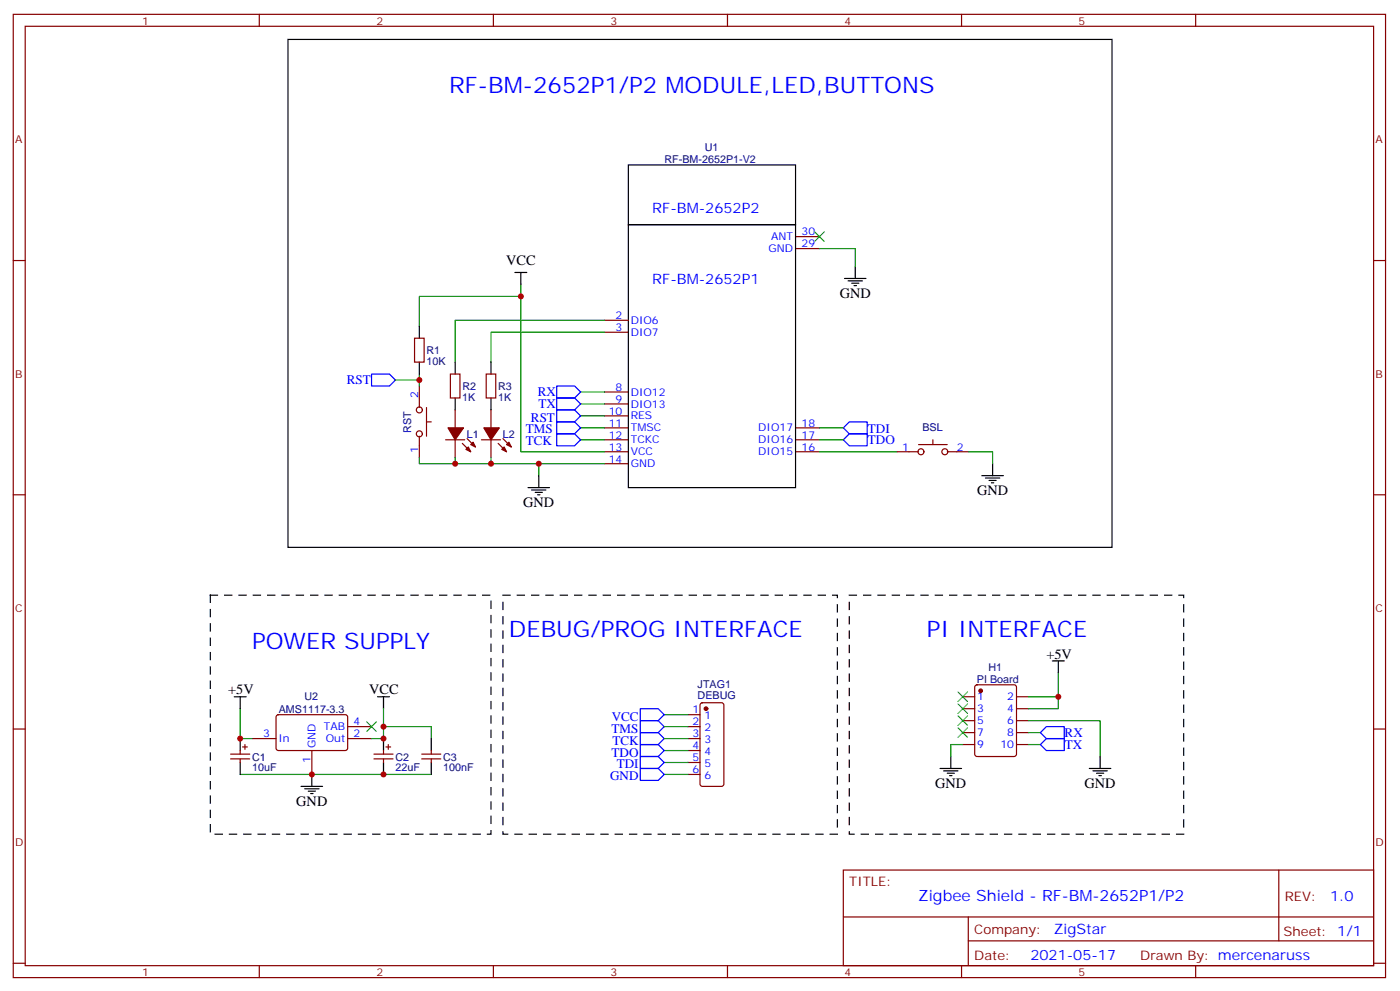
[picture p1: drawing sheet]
<svg xmlns="http://www.w3.org/2000/svg" width="414mm" height="293mm" viewBox="0 0 414 293" stroke-linecap="round" stroke-linejoin="round" font-family="sans-serif">
<g fill="none" stroke="#870000" stroke-width=".35">
<path d="M3.9 4.2h405.4v284.4h-405.4zM7.4 7.8h398.3v277.2h-398.3zM76.6 4.2v3.6M145.7 4.2v3.6M214.9 4.2v3.6M284 4.2v3.6M353.2 4.2v3.6M3.9 76.9h3.5M235 69.8h7M235 73.4h7M405.7 76.9h3.6M122.4 99.8h2.9v7.1h-2.9z"/>
<path d="M178.5 98.1h7.1M178.5 94.5h7.1M123.9 113.9v6.4M133 110.4h2.9v7.1h-2.9zM143.6 110.4h2.8v7.1h-2.8zM178.5 115.7h7.1M178.5 119.2h7.1M123.9 128.8v6.3M126 124.5h1.4M126 120.3v8.5M131.6 129.8h5.7M134.4 121v5.3"/>
<path d="M134.4 129.8v5.3M136.6 130.9l2.4 2.4M138 129.5l2.4 2.4M142.2 129.8h5.6M145 121v5.3M145 129.8v5.3M147.1 130.9l2.5 2.4M148.6 129.5l2.4 2.4M178.5 126.3h7.1M178.5 129.8h7.1M178.5 133.3h7.1M178.5 122.8h7.1"/>
<path d="M178.5 136.9h7.1M235 126.3h7M235 129.8h7M235 133.3h7M265 133.3h6.3M271.3 131.2h8.5M275.6 129.8v1.4M279.8 133.3h6.3M3.9 146h3.5M405.7 146h3.6M3.9 215.2h3.5M72.4 219.8v1.4"/>
<path d="M74.5 218h7M81.8 211.2l.4-.2h20.1l.4 .7-.1 9.4-.6 .4h-20l-.5-.7v-9.1zM102.7 214.5h7M102.7 218h7M114.7 219.8v1.4M203.2 211h3.6M203.2 214.5h3.6M203.2 218h3.6M207 207.6l.5-.2h5.6l.7 .5v23.5l-.4 .7h-5.9l-.7-.4v-23.6zM284.4 219.8h3.5M284.4 216.3h3.5M284.4 212.7h3.5"/>
<path d="M284.4 209.2h3.5M284.4 205.7h3.5M288.1 202.3l.5-.2h10.9l.7 .5v20l-.4 .7h-11.2l-.6-.5-.1-20zM300.2 219.8h3.6M300.2 216.3h3.6M300.2 212.7h3.6M300.2 209.2h3.6M300.2 205.7h3.6M405.7 215.2h3.6M68.1 224h5.7M68.1 222.6h5.7M70.9 221.5v1.1"/>
<path d="M70.9 224v1.1M71.6 220.5h1.5M92.1 221.5v7.1M110.5 224h5.6M110.5 222.6h5.6M113.3 221.5v1.1M113.3 224v1.1M114 220.5h1.4M124.6 224h5.6M124.6 222.6h5.6M127.4 221.5v1.1M127.4 224v1.1"/>
<path d="M203.2 221.5h3.6M203.2 225.1h3.6M203.2 228.6h3.6M249.1 256.8h156.6v28.2h-156.6zM377.7 256.8v20.9M249.1 270.7h156.5M286 277.7h119.6M286 270.7v14.1M3.9 284.3h3.5M76.6 285v3.6M145.7 285v3.6M214.9 285v3.6"/>
<path d="M284 285v3.6M353.2 285v3.6M405.7 284.3h3.6"/>
<circle cx="123.9" cy="121" r=".88"/>
<circle cx="123.9" cy="128.1" r=".88"/>
<circle cx="272" cy="133.3" r=".88"/>
<circle cx="279.1" cy="133.3" r=".88"/>
</g>
<g fill="none" stroke="#000" stroke-width=".35">
<path d="M85.1 11.6h243.4v150h-243.4zM185.6 48.7h49.4v17.6h-49.4zM185.6 66.3h49.4v77.6h-49.4zM252.6 78.7v3.5M123.9 96.3v3.5M152.1 80.4h3.5M153.8 80.4v3.6M249.4 82.2h6.4M250.5 82.9h4.2M251.6 83.6h2.1M252.3 84.3h.7M123.9 106.9v3.5"/>
<path d="M134.4 106.9v3.5M134.4 117.5v3.5M145 106.9v3.5M145 117.5v3.5M293.2 136.9v3.5M156 143.9h6.3M157 144.6h4.3M158.1 145.3h2.1M158.8 146h.7M159.1 140.4v3.5M290 140.4h6.4M291.1 141.1h4.2"/>
<path d="M292.1 141.8h2.2M292.8 142.5h.7M310.8 195.1h3.6M312.6 195.1v3.5M69.2 205.7h3.5M70.9 205.7v3.5M70.9 218v3.5M111.5 205.7h3.5M113.3 205.7v3.5M113.3 218v3.5M127.4 218v3.5M70.9 225.1v3.5"/>
<path d="M88.9 232.1h6.4M90 232.8h4.2M91.1 233.5h2.1M91.8 234.2h.7M92.1 228.6v3.5M113.3 225.1v3.5M127.4 225.1v3.5M277.7 226.8h6.3M278.7 227.5h4.3M279.8 228.2h2.1M280.5 229h.7M280.8 223.3v3.5"/>
<path d="M321.8 226.8h6.3M322.8 227.5h4.3M323.9 228.2h2.1M324.6 229h.7M324.9 223.3v3.5"/>
</g>
<g fill="none" stroke="#008700" stroke-width=".35">
<path d="M242 73.4h10.6v5.3M153.8 87.5h-29.9v8.8M153.8 84v49.3h24.7M178.5 94.5h-44.1v12.4M178.5 98.1h-33.5v8.8M116.8 112.2h7.1M123.9 110.4v3.5M171.5 119.2h7M171.5 115.7h7M123.9 135.1v1.8h10.5M134.4 135.1v1.8h24.7M145 135.1v1.8"/>
<path d="M171.5 126.3h7M171.5 129.8h7M171.5 122.8h7M178.5 136.9h-19.4v3.5M242 133.3h23M242 126.3h7.1M242 129.8h7.1M286.1 133.3h7.1v3.6M312.6 198.6v7.1h-8.8M70.9 209.2v8.8h3.6M113.3 214.5h14.1v3.5M113.3 209.2v8.8h-3.6"/>
<path d="M196.2 218h7M196.2 214.5h7M196.2 211h7M284.4 219.8h-3.6v3.5M303.8 212.7h21.1v10.6M303.8 216.3h3.5M303.8 219.8h3.5M312.6 205.7v3.5h-8.8M70.9 228.6h56.5M196.2 228.6h7M196.2 225.1h7M196.2 221.5h7"/>
</g>
<g fill="#870000" stroke="#870000" stroke-width=".35">
<path d="M137.6 132.6l.7-.7 .7 1.4z"/>
<path d="M139 131.2l.7-.7 .7 1.4z"/>
<path d="M132.3 126.3h4.6l-2.5 3.5z"/>
<path d="M148.2 132.6l.7-.7 .7 1.4z"/>
<path d="M149.6 131.2l.7-.7 .7 1.4z"/>
<path d="M142.9 126.3h4.6l-2.5 3.5z"/>
<circle cx="208.5" cy="209.2" r=".53"/>
<circle cx="289.7" cy="203.9" r=".53"/>
</g>
<g fill="none" stroke="#00f" stroke-width=".35">
<path d="M109.7 110.4h5.3l1.8 1.8-1.8 1.7h-5.3zM164.4 113.9h5.3l1.8 1.8-1.8 1.8h-5.3zM164.4 117.5h5.3l1.8 1.7-1.8 1.8h-5.3zM164.4 128.1h5.3l1.8 1.7-1.8 1.8h-5.3zM164.4 124.5h5.3l1.8 1.8-1.8 1.8h-5.3zM164.4 121h5.3l1.8 1.8-1.8 1.7h-5.3zM249.1 126.3l1.8-1.8h5.3v3.6h-5.3zM249.1 129.8l1.8-1.7h5.3v3.5h-5.3zM189.1 212.7h5.3l1.8 1.8-1.8 1.8h-5.3zM189.1 216.3h5.3l1.8 1.7-1.8 1.8h-5.3zM189.1 219.8h5.3l1.8 1.7-1.8 1.8h-5.3zM189.1 209.2h5.3l1.8 1.8-1.8 1.7h-5.3z"/>
<path d="M307.3 216.3l1.8-1.8h5.3v3.5h-5.3zM307.3 219.8l1.8-1.8h5.3v3.5h-5.3zM189.1 226.8h5.3l1.8 1.8-1.8 1.8h-5.3zM189.1 223.3h5.3l1.8 1.8-1.8 1.7h-5.3z"/>
</g>
<path d="M62.1 175.7h82.9v70.5h-82.9zM148.6 175.7h98.7v70.5h-98.7zM250.9 175.7h98.7v70.5h-98.7z" fill="none" stroke="#000" stroke-width=".35" stroke-dasharray="2.1 2.1"/>
<path d="M240.6 68.4l2.9 2.9M243.5 68.4l-2.9 2.9M108.3 213.1l2.9 2.8M111.2 213.1l-2.9 2.8M283 204.3l2.8 2.8M283 207.8l2.8 2.8M283 211.3l2.8 2.8M283 214.8l2.8 2.9M285.8 204.3l-2.8 2.8M285.8 207.8l-2.8 2.8M285.8 211.3l-2.8 2.8M285.8 214.8l-2.8 2.9" fill="none" stroke="#3c3" stroke-width=".35"/>
<g fill="#c00">
<circle cx="153.8" cy="87.5" r=".88"/>
<circle cx="159.1" cy="136.9" r=".88"/>
<circle cx="145" cy="136.9" r=".88"/>
<circle cx="123.9" cy="112.2" r=".88"/>
<circle cx="134.4" cy="136.9" r=".88"/>
<circle cx="92.1" cy="228.6" r=".88"/>
<circle cx="312.6" cy="205.7" r=".88"/>
<circle cx="113.3" cy="214.5" r=".88"/>
<circle cx="70.9" cy="218" r=".88"/>
<circle cx="113.3" cy="218" r=".88"/>
<circle cx="113.3" cy="228.6" r=".88"/>
</g>
<g font-size="6.7" fill="#00f">
<text x="132.7" y="27.5">RF-BM-2652P1/P2 MODULE,LED,BUTTONS</text>
<text x="74.5" y="191.6">POWER SUPPLY</text>
<text x="150.3" y="188">DEBUG/PROG INTERFACE</text>
<text x="273.8" y="188">PI INTERFACE</text>
</g>
<text font-size="4.6" fill="#00f" x="271.2" y="265.8">Zigbee Shield - RF-BM-2652P1/P2</text>
<g font-size="4.2" fill="#00f">
<text x="192.7" y="62.8">RF-BM-2652P2</text>
<text x="192.7" y="84">RF-BM-2652P1</text>
<text x="392.9" y="266.1">1.0</text>
<text x="311.3" y="275.6">ZigStar</text>
<text x="304.3" y="283.4">2021-05-17</text>
</g>
<g font-size="4.2">
<text x="149.5" y="78.3">VCC</text>
<text x="248" y="87.8">GND</text>
<text x="154.6" y="149.6">GND</text>
<text x="288.6" y="146">GND</text>
<text x="309.1" y="194.4">+5V</text>
<text x="67.4" y="205">+5V</text>
<text x="109" y="205">VCC</text>
<text x="276.3" y="232.5">GND</text>
<text x="320.4" y="232.5">GND</text>
<text x="87.5" y="237.8">GND</text>
</g>
<g font-size="3.9" fill="#00f">
<text x="102.5" y="113.5">RST</text>
<text x="158.9" y="116.9">RX</text>
<text x="156.8" y="124.5">RST</text>
<text x="159.1" y="120.5">TX</text>
<text x="155.3" y="127.8">TMS</text>
<text x="155.3" y="131.3">TCK</text>
<text x="256.4" y="127.7">TDI</text>
<text x="256.4" y="131.2">TDO</text>
<text x="180.7" y="212.7">VCC</text>
<text x="180.6" y="216.3">TMS</text>
<text x="180.9" y="219.8">TCK</text>
<text x="314.5" y="217.5">RX</text>
<text x="314.5" y="221.1">TX</text>
<text x="180.6" y="223.3">TDO</text>
<text x="182.2" y="226.8">TDI</text>
<text x="180.2" y="230.4">GND</text>
</g>
<g font-size="3.9" fill="#800">
<text x="250.9" y="261.4">TITLE:</text>
<text x="379.5" y="266.1">REV:</text>
<text x="287.8" y="275.6">Company:</text>
<text x="379.1" y="276.2">Sheet: 1/1</text>
<text x="287.8" y="283.3">Date:</text>
<text x="336.8" y="283.4">Drawn By: mercenaruss</text>
</g>
<g font-size="3.2" fill="#800">
<text x="42" y="7.2">1</text>
<text x="111.2" y="7.2">2</text>
<text x="180.3" y="7.2">3</text>
<text x="249.4" y="7.2">4</text>
<text x="318.6" y="7.2">5</text>
<text x="4.4" y="42.3">A</text>
<text x="406.3" y="42.3">A</text>
<text x="4.4" y="111.5">B</text>
<text x="406.3" y="111.5">B</text>
<text x="4.4" y="180.6">C</text>
<text x="406.3" y="180.6">C</text>
<text x="4.4" y="249.8">D</text>
<text x="406.3" y="249.8">D</text>
<text x="42" y="288">1</text>
<text x="111.2" y="288">2</text>
<text x="180.3" y="288">3</text>
<text x="249.4" y="288">4</text>
<text x="318.6" y="288">5</text>
</g>
<g font-size="3.2" fill="#000080">
<text x="208.2" y="44.5">U1</text>
<text x="196.3" y="48.1">RF-BM-2652P1-V2</text>
<text x="126" y="107.7">10K</text>
<text x="126" y="104.5">R1</text>
<text x="136.6" y="118.3">1K</text>
<text x="136.6" y="115.1">R2</text>
<text x="147.1" y="118.3">1K</text>
<text x="147.1" y="115.1">R3</text>
<text x="121.5" y="127.9" transform="rotate(-90 121.5 127.9)">RST</text>
<text x="137.9" y="129.2">L1</text>
<text x="148.5" y="129.2">L2</text>
<text x="272.4" y="127.4">BSL</text>
<text x="206.1" y="203">JTAG1</text>
<text x="288.6" y="201.5">PI Board</text>
<text x="291.9" y="198.1">H1</text>
<text x="89.9" y="206.7">U2</text>
<text x="206.1" y="206.2">DEBUG</text>
<text x="82.4" y="210.4">AMS1117-3.3</text>
<text x="74.5" y="227.6">10uF</text>
<text x="74.5" y="224.5">C1</text>
<text x="116.8" y="227.6">22uF</text>
<text x="116.8" y="224.5">C2</text>
<text x="130.9" y="227.6">100nF</text>
<text x="130.9" y="224.5">C3</text>
</g>
<g font-size="3.2" fill="#00f">
<text x="227.8" y="70.9">ANT</text>
<text x="236.7" y="69.5">30</text>
<text x="227" y="74.4">GND</text>
<text x="236.7" y="73">29</text>
<text x="181.8" y="94.2">2</text>
<text x="186.3" y="95.6">DIO6</text>
<text x="181.8" y="97.7">3</text>
<text x="186.3" y="99.1">DIO7</text>
<text x="123.5" y="117.5" transform="rotate(-90 123.5 117.5)">2</text>
<text x="181.8" y="115.4">8</text>
<text x="181.8" y="118.9">9</text>
<text x="186.3" y="116.8">DIO12</text>
<text x="179.8" y="122.4">10</text>
<text x="179.8" y="125.9">11</text>
<text x="186.3" y="120.3">DIO13</text>
<text x="186.3" y="123.8">RES</text>
<text x="236.7" y="125.9">18</text>
<text x="179.8" y="129.5">12</text>
<text x="186.3" y="127.4">TMSC</text>
<text x="186.3" y="130.9">TCKC</text>
<text x="224" y="127.4">DIO17</text>
<text x="224" y="130.9">DIO16</text>
<text x="236.7" y="129.5">17</text>
<text x="123.5" y="133.6" transform="rotate(-90 123.5 133.6)">1</text>
<text x="179.8" y="133">13</text>
<text x="179.8" y="136.5">14</text>
<text x="186.3" y="134.4">VCC</text>
<text x="186.3" y="137.9">GND</text>
<text x="224" y="134.4">DIO15</text>
<text x="236.7" y="133">16</text>
<text x="266.5" y="133">1</text>
<text x="282.6" y="133">2</text>
<text x="288.6" y="206.7">1</text>
<text x="297.5" y="206.7">2</text>
<text x="95.7" y="215.5">TAB</text>
<text x="104.5" y="214.1">4</text>
<text x="204.6" y="210.6">1</text>
<text x="204.6" y="214.1">2</text>
<text x="208.1" y="212.4">1</text>
<text x="208.1" y="215.9">2</text>
<text x="288.6" y="213.8">5</text>
<text x="288.6" y="210.3">3</text>
<text x="297.5" y="213.8">6</text>
<text x="297.5" y="210.3">4</text>
<text x="77.7" y="217.7">3</text>
<text x="82.2" y="219.1">In</text>
<text x="93.2" y="220.8" transform="rotate(-90 93.2 220.8)">GND</text>
<text x="96.2" y="219.1">Out</text>
<text x="104.5" y="217.7">2</text>
<text x="204.6" y="217.7">3</text>
<text x="204.6" y="221.2">4</text>
<text x="208.1" y="219.4">3</text>
<text x="288.6" y="220.8">9</text>
<text x="288.6" y="217.3">7</text>
<text x="295.5" y="220.8">10</text>
<text x="297.5" y="217.3">8</text>
<text x="91.8" y="225.3" transform="rotate(-90 91.8 225.3)">1</text>
<text x="204.6" y="224.7">5</text>
<text x="208.1" y="223">4</text>
<text x="208.1" y="226.5">5</text>
<text x="204.6" y="228.2">6</text>
<text x="208.1" y="230">6</text>
</g>
</svg>
